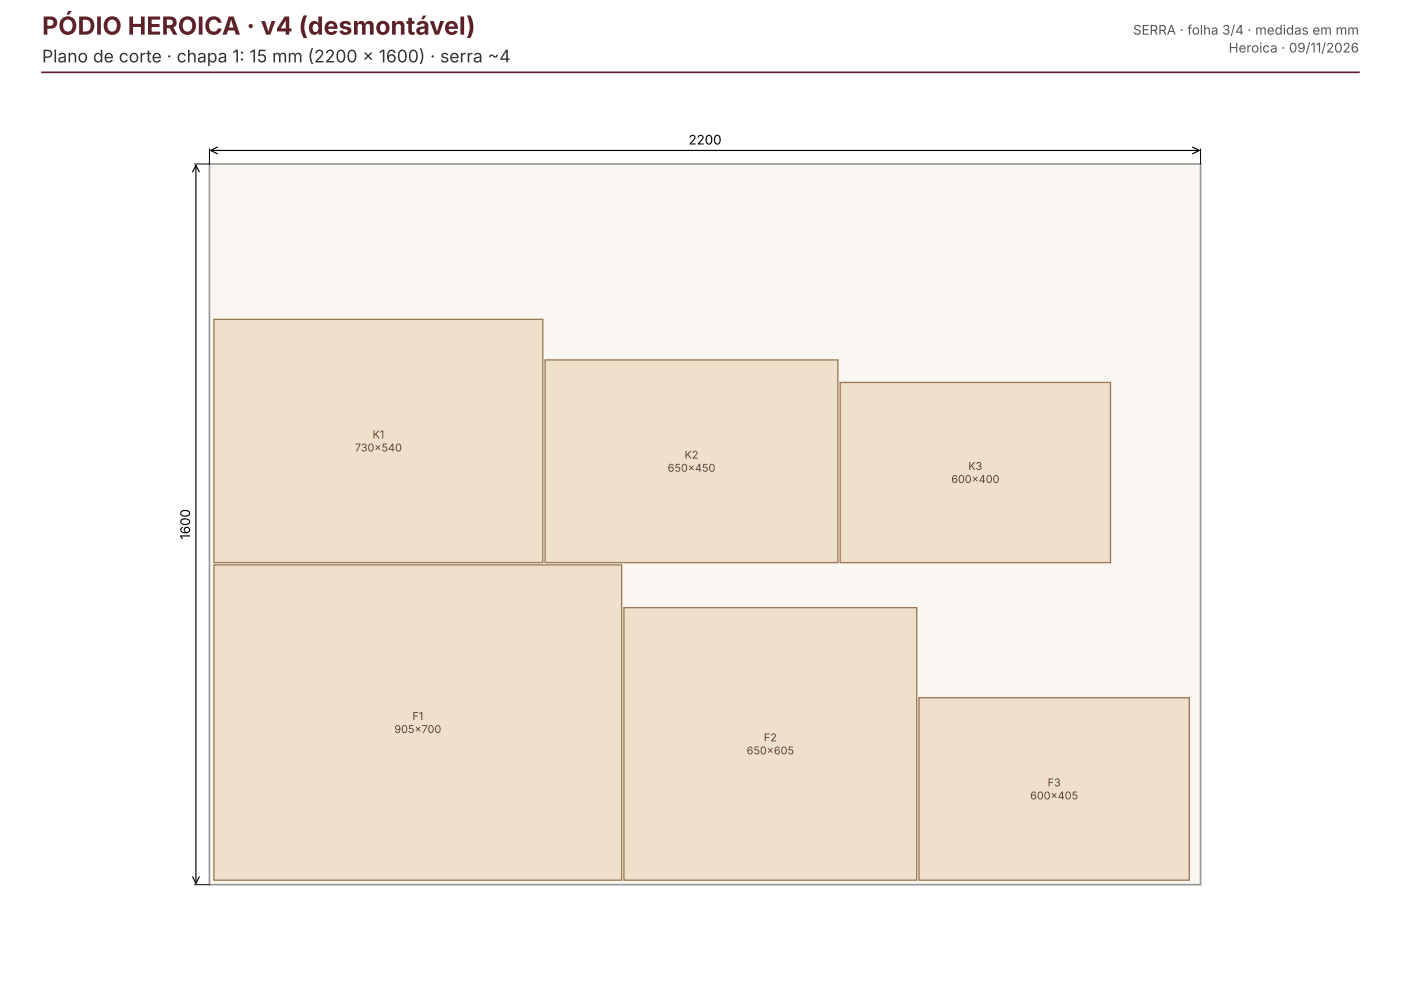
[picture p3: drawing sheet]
<svg xmlns="http://www.w3.org/2000/svg" width="297mm" height="210mm" viewBox="0 0 297 210" stroke-linecap="round" stroke-linejoin="round" font-family="sans-serif">
<path d="M44.4 34.8h210v152.7h-210z" fill="#faf7f2" stroke="#999" stroke-width=".35"/>
<g fill="#efe0cc" stroke="#9b7b55" stroke-width=".28">
<path d="M45.3 119.7h86.5v66.9h-86.5z"/>
<path d="M132.2 128.8h62.1v57.8h-62.1z"/>
<path d="M45.3 67.7h69.7v51.6h-69.7z"/>
<path d="M115.5 76.3h62.1v43h-62.1z"/>
<path d="M194.8 147.9h57.3v38.7h-57.3z"/>
<path d="M178.1 81.1h57.3v38.2h-57.3z"/>
</g>
<path d="M44.4 31.6v3.2h-3.2M254.4 31.6v3.2M41.2 187.5h3.2" fill="none" stroke="#000" stroke-width=".21"/>
<path d="M40.8 36.4l.7-1.4 .7 1.4M41.5 35v152.2M44.7 31.9h209.5M46.1 31.2l-1.4 .7 1.4 .7M252.8 31.2l1.4 .7-1.4 .7M40.8 185.8l.7 1.4 .7-1.4" fill="none" stroke="#000" stroke-width=".25"/>
<path d="M8.9 15.3h279.1" fill="none" stroke="#5e2129" stroke-width=".35"/>
<text font-size="5.3" fill="#5e2129" x="8.9" y="7.4">PÓDIO HEROICA · v4 (desmontável)</text>
<text font-size="3.7" fill="#333" x="8.9" y="13.2">Plano de corte · chapa 1: 15 mm (2200 × 1600) · serra ~4</text>
<g font-size="2.8" fill="#555">
<text x="240.1" y="7.4">SERRA · folha 3/4 · medidas em mm</text>
<text x="260.4" y="11.1">Heroica · 09/11/2026</text>
</g>
<g font-size="2.8">
<text x="145.9" y="30.6">2200</text>
<text x="40.3" y="114.4" transform="rotate(-90 40.3 114.4)">1600</text>
</g>
<g font-size="2.3" fill="#5a4630">
<text x="75.2" y="95.7">730×540</text>
<text x="79" y="92.9">K1</text>
<text x="141.5" y="100">650×450</text>
<text x="145.1" y="97.2">K2</text>
<text x="205.2" y="99.6">K3</text>
<text x="201.6" y="102.4">600×400</text>
<text x="83.6" y="155.4">905×700</text>
<text x="87.4" y="152.6">F1</text>
<text x="158.2" y="159.9">650×605</text>
<text x="161.9" y="157.1">F2</text>
<text x="222" y="166.7">F3</text>
<text x="218.3" y="169.5">600×405</text>
</g>
</svg>
